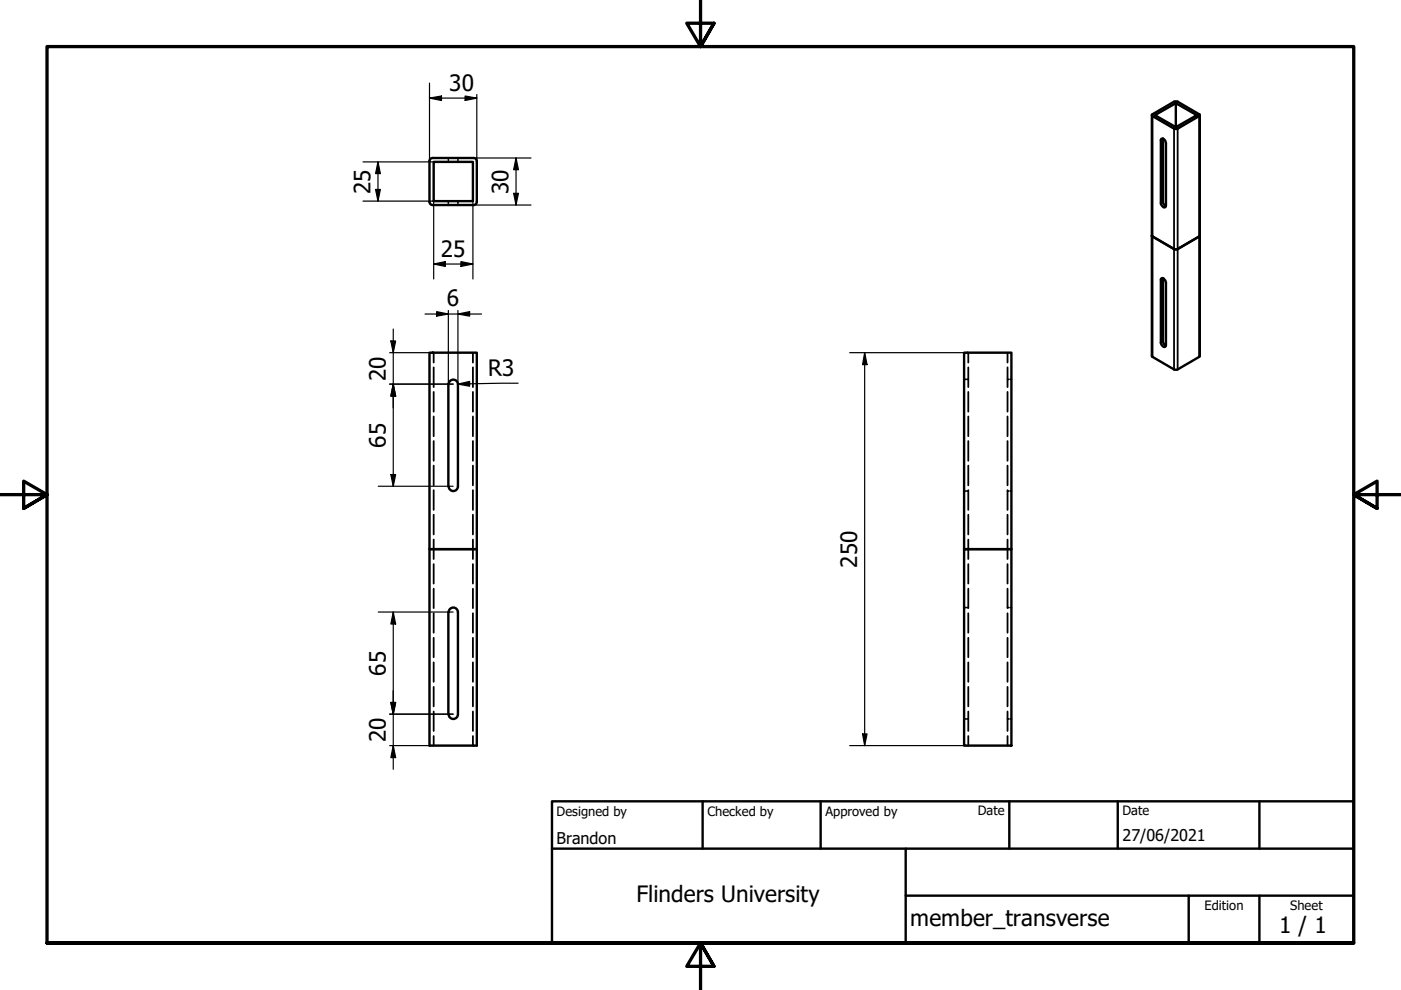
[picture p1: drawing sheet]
<svg xmlns="http://www.w3.org/2000/svg" width="297mm" height="210mm" viewBox="0 0 297 210" stroke-linecap="round" stroke-linejoin="round" font-family="sans-serif">
<!-- layer: Hidden (ISO) -->
<g fill="none" stroke="#000" stroke-width=".38">
<path d="M95.1 33.5v.3M95.1 34.1v.2M97.1 33.5v.3M97.1 34.1v.2M95.1 42.6v.4M95.1 43.2v.3M97.1 42.6v.4M97.1 43.2v.3M91.9 74.8v2.1M91.9 77.9v4.2M100.3 74.8v2.1M100.3 77.9v4.2"/>
<path d="M205.3 74.8v2.1M205.3 77.9v4.2M213.6 74.8v2.1M213.6 77.9v4.2M91.9 83.1v4.2M91.9 88.3v4.2M91.9 93.5v4.2M91.9 98.7v4.2M100.3 83.1v4.2M100.3 88.3v4.2M100.3 93.5v4.2M100.3 98.7v4.2"/>
<path d="M204.4 80.4h.3M205 80.4h.3M205.3 83.1v4.2M205.3 88.3v4.2M205.3 93.5v4.2M205.3 98.7v4.2M213.6 83.1v4.2M213.6 88.3v4.2M213.6 93.5v4.2M213.6 98.7v4.2M213.6 80.4h.3M214.2 80.4h.2"/>
<path d="M91.9 103.9v4.2M91.9 109.1v4.2M91.9 114.4v4.1M91.9 119.6v4.1M100.3 103.9v4.2M100.3 109.1v4.2M100.3 114.4v4.1M100.3 119.6v4.1M204.4 104.1h.3M205 104.1h.3M205.3 103.9v4.2M205.3 109.1v4.2"/>
<path d="M205.3 114.4v4.1M205.3 119.6v4.1M213.6 103.9v4.2M213.6 109.1v4.2M213.6 114.4v4.1M213.6 119.6v4.1M213.6 104.1h.3M214.2 104.1h.2M91.9 124.8v4.1M91.9 130v4.1M91.9 135.2v4.2M100.3 124.8v4.1"/>
<path d="M100.3 130v4.1M100.3 135.2v4.2M204.4 128.8h.3M205 128.8h.3M205.3 124.8v4.1M205.3 130v4.1M205.3 135.2v4.2M213.6 124.8v4.1M213.6 130v4.1M213.6 135.2v4.2M213.6 128.8h.3M214.2 128.8h.2"/>
<path d="M91.9 140.4v4.2M91.9 145.6v4.2M91.9 150.8v4.2M91.9 156.1v2M100.3 140.4v4.2M100.3 145.6v4.2M100.3 150.8v4.2M100.3 156.1v2M204.4 152.4h.3M205 152.4h.3M205.3 140.4v4.2M205.3 145.6v4.2"/>
<path d="M205.3 150.8v4.2M205.3 156.1v2M213.6 140.4v4.2M213.6 145.6v4.2M213.6 150.8v4.2M213.6 156.1v2M213.6 152.4h.3M214.2 152.4h.2"/>
</g>
<!-- layer: Visible (ISO) -->
<g fill="none" stroke="#000" stroke-width=".51">
<path d="M91.1 34.1v8.7a.67 .67 0 0 0 .6 .7h8.7M91.9 34.3h8.4v8.3h-8.4zM100.4 33.5h-8.7a.67 .67 0 0 0-.6 .7M100.4 33.5a.67 .67 0 0 1 .7 .7M101.1 34.1v8.7a.67 .67 0 0 1-.7 .7M244.2 24.4v51.1l4.9 2.9 .6-.1 4.7-2.8v-51.1M244.2 24.3l4.7-2.7 .6-.1 4.9 2.8v.2l-4.7 2.8h-.6l-4.9-2.8zM246.1 29.6a.43 .43 0 0 1 .4-.2 .43 .43 0 0 1 .4 .2l.3 .7-.1 13.5a.68 .68 0 0 1-.7-.1 .68 .68 0 0 1-.3-.7zM246.6 29.4v13.6l.5 .7M249.3 21.9l4.4 2.5-4.4 2.6zM249.3 21.9l-4.4 2.5 4.4 2.6M244.2 49.9v.2l4.9 2.8 .6-.1 4.7-2.7v-.2"/>
<path d="M246.1 59.2a.41 .41 0 0 1 .5-.2 .41 .41 0 0 1 .3 .3l.3 .6-.1 13.5a.68 .68 0 0 1-.7-.1 .68 .68 0 0 1-.3-.7zM246.6 59v13.6l.5 .7M91.1 74.8h10v41.6h-10zM204.4 74.8h10v41.6h-10zM95.1 81.4v21.7M95.1 81.5a.98 .98 0 0 1 1-1 .98 .98 0 0 1 1 1v21.6M91.1 116.4h10v41.7h-10zM95.1 103.1a.98 .98 0 0 0 1 1 .98 .98 0 0 0 1-1M204.4 116.4h10v41.7h-10zM95.1 129.8v21.6M95.1 129.8a.98 .98 0 0 1 1-1 .98 .98 0 0 1 1 1M97.1 129.8v21.7a.98 .98 0 0 1-1 .9 .98 .98 0 0 1-1-.9"/>
</g>
<!-- layer: Visible Narrow (ISO) -->
<path d="M244.3 24.6v51.1M246.6 29.5l-.5 .3M248.9 27.3v51M249.7 27.3v51M254.3 24.6v51.1M246.6 59.1l-.5 .2M246.6 42.8l-.5 .2M246.6 72.4l-.5 .2" fill="none" stroke="#000" stroke-width=".38"/>
<!-- layer: Border (ISO) -->
<path d="M148.5 -.1v10l-2.9-5h5.8l-2.9 5 2.9-5M0 104.9h10l-5-2.9v5.8l5-2.9-5 2.9M297 104.9h-10l5-2.9v5.8l-5-2.9 5 2.9M10 199.9v-190h277v190h-277h277M151.4 204.9l-2.9-5 2.9 5h-5.8l2.9-5v10" fill="none" stroke="#000" stroke-width=".7"/>
<!-- layer: Title (ISO) -->
<path d="M117 169.9h170v30h-170zM117 179.9h170M149 169.9v10M174 169.9v10M192 179.9v20M214 169.9v10M237 169.9v10M267 169.9v10M192 189.9h95M252 189.9v10M267 189.9v10" fill="none" stroke="#000" stroke-width=".51"/>
<!-- layer: Dimension (ISO) -->
<g fill="none" stroke="#000" stroke-width=".25">
<path d="M91.1 17.6v16.5M77 34.3h14.9M80.1 34.3l.5 2.5h-1zM80.1 34.3v8.3M91.1 20.8l2.5-.4v.9zM91.1 20.8h10M98.6 20.4l2.5 .4-2.5 .5zM100.4 33.5h12.2M101.1 20v14.1M109.4 33.5l.5 2.5h-1zM109.4 33.5v10M77 42.6h14.9v16.6"/>
<path d="M79.6 40.2h1l-.5 2.4zM91.9 56l2.5-.5v1zM91.9 56h8.4M97.7 55.5l2.6 .5-2.6 .5zM100.3 42.6v16.6M100.4 43.5h12.2M108.9 41h1l-.5 2.5zM82.6 74.8h9.2M82.9 72.3h1l-.5 2.5zM83.4 69.8v33.3M90.1 66.6h12M92.6 66.1l2.5 .5-2.5 .4z"/>
<path d="M95.1 65.8v15.6M97.1 66.6l2.5-.5v.9zM97.1 65.8v15.6l12.8-.1M180.1 74.8h25M183.3 74.8l.5 2.5h-.9zM183.3 74.8v83.3M82.6 81.4h13.5M83.4 81.4l.5 2.6h-1zM97.1 81.4l2.5-.5v1zM80.2 103.1h15.9M82.9 100.6h1l-.5 2.5zM80.2 129.8h15.9"/>
<path d="M83.4 129.8l.5 2.5h-1zM83.4 129.8v33.3M82.6 151.4h13.5M82.6 158.1h9.2M82.9 148.9h1l-.5 2.5zM83.4 158.1l.5 2.5h-1zM180.1 158.1h25M182.9 155.6h.9l-.5 2.5z"/>
</g>
<g fill="#000">
<path d="M80.1 34.3l.5 2.5h-1z" fill-rule="evenodd"/>
<path d="M91.1 20.8l2.5-.4v.9z" fill-rule="evenodd"/>
<path d="M98.6 20.4l2.5 .4-2.5 .5z" fill-rule="evenodd"/>
<path d="M109.4 33.5l.5 2.5h-1z" fill-rule="evenodd"/>
<path d="M79.6 40.2h1l-.5 2.4z" fill-rule="evenodd"/>
<path d="M91.9 56l2.5-.5v1z" fill-rule="evenodd"/>
<path d="M97.7 55.5l2.6 .5-2.6 .5z" fill-rule="evenodd"/>
<path d="M108.9 41h1l-.5 2.5z" fill-rule="evenodd"/>
<path d="M82.9 72.3h1l-.5 2.5z" fill-rule="evenodd"/>
<path d="M92.6 66.1l2.5 .5-2.5 .4z" fill-rule="evenodd"/>
<path d="M97.1 66.6l2.5-.5v.9z" fill-rule="evenodd"/>
<path d="M183.3 74.8l.5 2.5h-.9z" fill-rule="evenodd"/>
<path d="M83.4 81.4l.5 2.6h-1z" fill-rule="evenodd"/>
<path d="M83.4 81.4l.5 2.6h-1z" fill-rule="evenodd"/>
<path d="M97.1 81.4l2.5-.5v1z" fill-rule="evenodd"/>
<path d="M82.9 100.6h1l-.5 2.5z" fill-rule="evenodd"/>
<path d="M83.4 129.8l.5 2.5h-1z" fill-rule="evenodd"/>
<path d="M82.9 148.9h1l-.5 2.5z" fill-rule="evenodd"/>
<path d="M82.9 148.9h1l-.5 2.5z" fill-rule="evenodd"/>
<path d="M182.9 155.6h.9l-.5 2.5z" fill-rule="evenodd"/>
<path d="M83.4 158.1l.5 2.5h-1z" fill-rule="evenodd"/>
</g>
<g font-size="4.8">
<text x="95.2" y="19.2">30</text>
<text x="78.5" y="41.1" transform="rotate(-90 78.5 41.1)">25</text>
<text x="107.8" y="41.1" transform="rotate(-90 107.8 41.1)">30</text>
<text x="93.5" y="54.4">25</text>
<text x="94.7" y="64.9">6</text>
<text x="81.8" y="80.7" transform="rotate(-90 81.8 80.7)">20</text>
<text x="103.5" y="79.7" transform="rotate(-1 103.5 79.7)">R3</text>
<text x="81.8" y="94.9" transform="rotate(-90 81.8 94.9)">65</text>
<text x="181.7" y="120.4" transform="rotate(-90 181.7 120.4)">250</text>
<text x="81.8" y="143.2" transform="rotate(-90 81.8 143.2)">65</text>
<text x="81.8" y="157.4" transform="rotate(-90 81.8 157.4)">20</text>
<text x="134.9" y="191.3">Flinders University</text>
<text x="193" y="196.4">member_transverse</text>
<text x="271.2" y="197.8">1 / 1</text>
</g>
<g font-size="3.4">
<text x="118" y="178.9">Brandon</text>
<text x="238" y="178.3">27/06/2021</text>
</g>
<g font-size="2.7">
<text x="118" y="173">Designed by</text>
<text x="150" y="173">Checked by</text>
<text x="175" y="173">Approved by</text>
<text x="207.3" y="172.9">Date</text>
<text x="238" y="172.9">Date</text>
<text x="255.4" y="193">Edition</text>
<text x="273.6" y="193">Sheet</text>
</g>
</svg>
